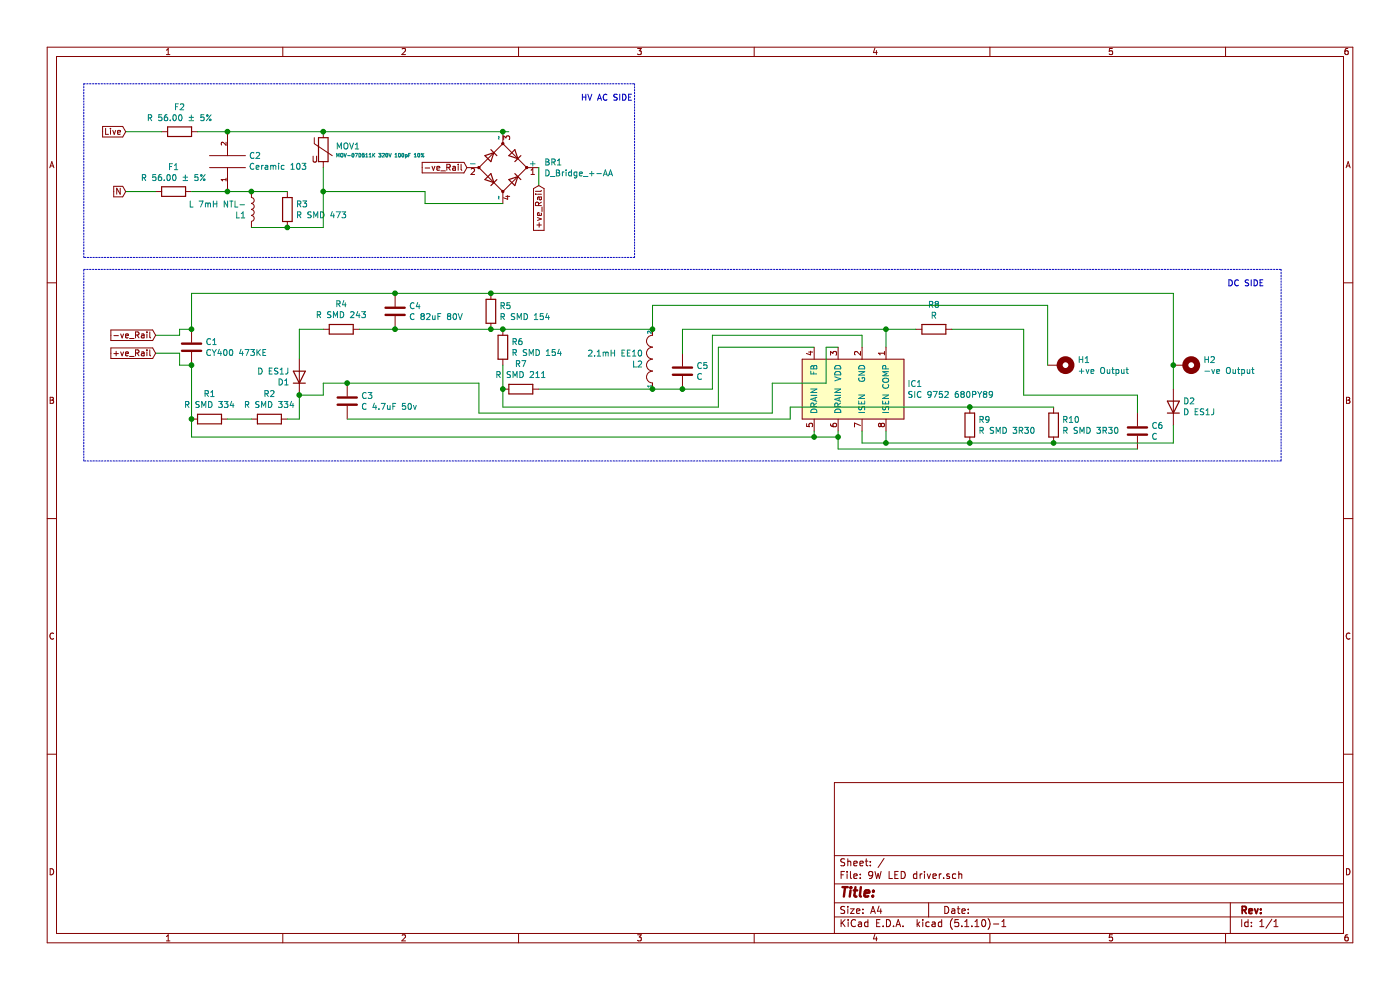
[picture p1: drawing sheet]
EESchema Schematic File Version 4
EELAYER 30 0
EELAYER END
$Descr A4 11693 8268
encoding utf-8
Sheet 1 1
Title ""
Date ""
Rev ""
Comp ""
Comment1 ""
Comment2 ""
Comment3 ""
Comment4 ""
$EndDescr
$Comp
L Device:D_Bridge_+-AA BR1
U 1 1
P 4200 1400
F 0 "BR1" H 4544 1446 50  0000 L CNN
F 1 "D_Bridge_+-AA" H 4544 1355 50  0000 L CNN
F 2 "Diode_SMD:Diode_Bridge_Diotec_ABS" H 4200 1400 50  0001 C CNN
F 3 "~" H 4200 1400 50  0001 C CNN
	1    4200 1400
	1    0    0    -1  
$EndComp
Connection ~ 4200 1100
Wire Wire Line
	4200 1100 4250 1100
Wire Wire Line
	3550 1600 3550 1700
Wire Wire Line
	3550 1700 4200 1700
Text GLabel 3900 1400 0    50   Input ~ 0
-ve_Rail
Text GLabel 4500 1550 3    50   Input ~ 0
+ve_Rail
Wire Wire Line
	4500 1550 4500 1400
Wire Wire Line
	2700 1600 3550 1600
Wire Wire Line
	2700 1400 2700 1600
Connection ~ 2700 1100
Wire Wire Line
	2700 1100 4200 1100
$Comp
L Device:Varistor MOV1
U 1 1
P 2700 1250
F 0 "MOV1" H 2803 1280 50  0000 L CNN
F 1 "MOV-07D511K 320V 100pF 10%" H 2803 1204 30  0000 L CNN
F 2 "Varistor:RV_Disc_D9mm_W4.8mm_P5mm" V 2630 1250 50  0001 C CNN
F 3 "~" H 2700 1250 50  0001 C CNN
	1    2700 1250
	1    0    0    -1  
$EndComp
$Comp
L Device:R R4
U 1 1
P 2850 2750
F 0 "R4" V 3057 2750 50  0000 C CNN
F 1 "R SMD 243" V 2966 2750 50  0000 C CNN
F 2 "Resistor_SMD:R_0805_2012Metric" V 2780 2750 50  0001 C CNN
F 3 "~" H 2850 2750 50  0001 C CNN
	1    2850 2750
	0    -1   -1   0   
$EndComp
$Comp
L Device:C C6
U 1 1
P 9500 3600
F 0 "C6" H 9615 3646 50  0000 L CNN
F 1 "C" H 9615 3555 50  0000 L CNN
F 2 "Capacitor_THT:C_Disc_D6.0mm_W4.4mm_P5.00mm" H 9538 3450 50  0001 C CNN
F 3 "~" H 9500 3600 50  0001 C CNN
	1    9500 3600
	1    0    0    -1  
$EndComp
$Comp
L Device:C C5
U 1 1
P 5700 3100
F 0 "C5" H 5815 3146 50  0000 L CNN
F 1 "C" H 5815 3055 50  0000 L CNN
F 2 "Capacitor_SMD:C_0603_1608Metric" H 5738 2950 50  0001 C CNN
F 3 "~" H 5700 3100 50  0001 C CNN
	1    5700 3100
	1    0    0    -1  
$EndComp
$Comp
L Device:R R5
U 1 1
P 4100 2600
F 0 "R5" H 4170 2646 50  0000 L CNN
F 1 "R SMD 154" H 4170 2555 50  0000 L CNN
F 2 "Resistor_SMD:R_0805_2012Metric" V 4030 2600 50  0001 C CNN
F 3 "~" H 4100 2600 50  0001 C CNN
	1    4100 2600
	1    0    0    -1  
$EndComp
Wire Wire Line
	2500 2750 2700 2750
Wire Wire Line
	1500 2750 1600 2750
$Comp
L Device:C C1
U 1 1
P 1600 2900
F 0 "C1" H 1715 2946 50  0000 L CNN
F 1 "CY400 473KE" H 1715 2855 50  0000 L CNN
F 2 "Capacitor_THT:C_Rect_L11.0mm_W7.3mm_P10.00mm_MKT" H 1638 2750 50  0001 C CNN
F 3 "~" H 1600 2900 50  0001 C CNN
	1    1600 2900
	1    0    0    -1  
$EndComp
Wire Wire Line
	1300 2800 1500 2800
Wire Wire Line
	1500 2800 1500 2750
Wire Wire Line
	1300 2950 1500 2950
Wire Wire Line
	1500 2950 1500 3050
Wire Wire Line
	1500 3050 1600 3050
Text GLabel 1300 2800 0    50   Input ~ 0
-ve_Rail
Text GLabel 1300 2950 0    50   Input ~ 0
+ve_Rail
Wire Wire Line
	1600 3050 1600 3500
Connection ~ 1600 3050
Connection ~ 1600 3500
Wire Wire Line
	2500 2750 2500 3000
$Comp
L Device:D D1
U 1 1
P 2500 3150
F 0 "D1" V 2454 3230 50  0000 L CNN
F 1 "D ES1J" V 2545 3230 50  0000 L CNN
F 2 "9W LED driver:DIOM5227X250N" H 2500 3150 50  0001 C CNN
F 3 "~" H 2500 3150 50  0001 C CNN
	1    2500 3150
	0    -1   -1   0   
$EndComp
Wire Wire Line
	2400 3500 2500 3500
Wire Wire Line
	1900 3500 2100 3500
Wire Wire Line
	1600 3500 1600 3650
$Comp
L Device:R R2
U 1 1
P 2250 3500
F 0 "R2" V 2457 3500 50  0000 C CNN
F 1 "R SMD 334" V 2366 3500 50  0000 C CNN
F 2 "Resistor_SMD:R_0805_2012Metric" V 2180 3500 50  0001 C CNN
F 3 "~" H 2250 3500 50  0001 C CNN
	1    2250 3500
	0    -1   -1   0   
$EndComp
$Comp
L Device:C C4
U 1 1
P 3300 2600
F 0 "C4" H 3415 2646 50  0000 L CNN
F 1 "C 82uF 80V" H 3415 2555 50  0000 L CNN
F 2 "Capacitor_THT:CP_Radial_D10.0mm_P7.50mm" H 3338 2450 50  0001 C CNN
F 3 "~" H 3300 2600 50  0001 C CNN
	1    3300 2600
	1    0    0    -1  
$EndComp
Wire Wire Line
	3000 2750 3300 2750
Wire Wire Line
	1600 2750 1600 2450
Wire Wire Line
	1600 2450 3300 2450
Connection ~ 1600 2750
Wire Wire Line
	3300 2450 4100 2450
Connection ~ 3300 2450
Connection ~ 4100 2450
Connection ~ 3300 2750
$Comp
L Device:R R9
U 1 1
P 8100 3550
F 0 "R9" H 8170 3596 50  0000 L CNN
F 1 "R SMD 3R30" H 8170 3505 50  0000 L CNN
F 2 "Resistor_SMD:R_0805_2012Metric" V 8030 3550 50  0001 C CNN
F 3 "~" H 8100 3550 50  0001 C CNN
	1    8100 3550
	1    0    0    -1  
$EndComp
$Comp
L Device:R R10
U 1 1
P 8800 3550
F 0 "R10" H 8870 3596 50  0000 L CNN
F 1 "R SMD 3R30" H 8870 3505 50  0000 L CNN
F 2 "Resistor_SMD:R_0805_2012Metric" V 8730 3550 50  0001 C CNN
F 3 "~" H 8800 3550 50  0001 C CNN
	1    8800 3550
	1    0    0    -1  
$EndComp
Connection ~ 8800 3700
Wire Wire Line
	8100 3700 8800 3700
$Comp
L Device:R R8
U 1 1
P 7800 2750
F 0 "R8" V 7593 2750 50  0000 C CNN
F 1 "R" V 7684 2750 50  0000 C CNN
F 2 "Resistor_SMD:R_0805_2012Metric" V 7730 2750 50  0001 C CNN
F 3 "~" H 7800 2750 50  0001 C CNN
	1    7800 2750
	0    1    1    0   
$EndComp
Wire Wire Line
	4100 2450 9800 2450
Wire Wire Line
	9800 3550 9800 3700
$Comp
L Device:R R6
U 1 1
P 4200 2900
F 0 "R6" H 4270 2946 50  0000 L CNN
F 1 "R SMD 154" H 4270 2855 50  0000 L CNN
F 2 "Resistor_SMD:R_0805_2012Metric" V 4130 2900 50  0001 C CNN
F 3 "~" H 4200 2900 50  0001 C CNN
	1    4200 2900
	1    0    0    -1  
$EndComp
Wire Wire Line
	8800 3700 9800 3700
$Comp
L pspice:INDUCTOR L2
U 1 1
P 5450 3000
F 0 "L2" V 5404 3078 50  0000 L CNN
F 1 "2.1mH EE10" V 5495 3078 50  0000 L CNN
F 2 "9W LED driver:Inductor_Transformer" H 5450 3000 50  0001 C CNN
F 3 "~" H 5450 3000 50  0001 C CNN
	1    5450 3000
	0    -1   -1   0   
$EndComp
Wire Wire Line
	3300 2750 4100 2750
Connection ~ 4100 2750
Wire Wire Line
	4100 2750 4200 2750
Connection ~ 4200 2750
Wire Wire Line
	4200 3400 4200 3250
$Comp
L Device:R R7
U 1 1
P 4350 3250
F 0 "R7" V 4557 3250 50  0000 C CNN
F 1 "R SMD 211" V 4466 3250 50  0000 C CNN
F 2 "Resistor_SMD:R_0805_2012Metric" V 4280 3250 50  0001 C CNN
F 3 "~" H 4350 3250 50  0001 C CNN
	1    4350 3250
	0    -1   -1   0   
$EndComp
Wire Wire Line
	7200 2900 7200 2800
Wire Wire Line
	5700 3250 5450 3250
Wire Wire Line
	7400 2900 7400 2750
Wire Wire Line
	7400 2750 7650 2750
Connection ~ 7400 2750
Wire Wire Line
	2500 3300 2500 3500
$Comp
L Device:C C3
U 1 1
P 2900 3350
F 0 "C3" H 3015 3396 50  0000 L CNN
F 1 "C 4.7uF 50v" H 3015 3305 50  0000 L CNN
F 2 "Capacitor_THT:CP_Radial_D5.0mm_P2.00mm" H 2938 3200 50  0001 C CNN
F 3 "~" H 2900 3350 50  0001 C CNN
	1    2900 3350
	1    0    0    -1  
$EndComp
Wire Wire Line
	2500 3300 2700 3300
Wire Wire Line
	2700 3300 2700 3200
Wire Wire Line
	2700 3200 2900 3200
Connection ~ 2500 3300
Wire Wire Line
	6900 3200 6900 2900
Wire Wire Line
	6900 2900 7000 2900
Wire Wire Line
	5700 2750 5700 2950
Wire Wire Line
	5700 2750 7400 2750
Wire Wire Line
	5950 2800 5950 3250
Wire Wire Line
	5950 3250 5700 3250
Wire Wire Line
	5950 2800 7200 2800
Connection ~ 5700 3250
Wire Wire Line
	4200 3400 6000 3400
Wire Wire Line
	6000 3400 6000 2900
Wire Wire Line
	6000 2900 6800 2900
Wire Wire Line
	2900 3500 6600 3500
Wire Wire Line
	6600 3500 6600 3400
Wire Wire Line
	6600 3400 8100 3400
Connection ~ 8100 3400
Wire Wire Line
	8100 3400 8800 3400
Wire Wire Line
	2900 3200 4000 3200
Wire Wire Line
	4000 3200 4000 3450
Wire Wire Line
	4000 3450 6450 3450
Wire Wire Line
	6450 3450 6450 3200
Wire Wire Line
	6450 3200 6900 3200
Connection ~ 2900 3200
Wire Wire Line
	6800 3650 6800 3600
Wire Wire Line
	8750 3050 8750 2550
Wire Wire Line
	8750 2550 5450 2550
Wire Notes Line
	5300 700  5300 2150
Wire Notes Line
	5300 2150 700  2150
Wire Notes Line
	700  2150 700  700 
Wire Notes Line
	700  700  5300 700 
Wire Notes Line
	700  2250 10700 2250
Wire Notes Line
	10700 2250 10700 3850
Wire Notes Line
	700  3850 700  2250
Connection ~ 4200 3250
Wire Wire Line
	4200 3250 4200 3050
Text Notes 4850 850  0    50   ~ 0
HV AC SIDE
Text Notes 10250 2400 0    50   ~ 0
DC SIDE
$Comp
L Device:R R3
U 1 1
P 2400 1750
F 0 "R3" H 2470 1796 50  0000 L CNN
F 1 "R SMD 473" H 2470 1705 50  0000 L CNN
F 2 "Resistor_SMD:R_0805_2012Metric" V 2330 1750 50  0001 C CNN
F 3 "~" H 2400 1750 50  0001 C CNN
	1    2400 1750
	1    0    0    -1  
$EndComp
Connection ~ 1900 1600
Connection ~ 1900 1100
Wire Wire Line
	1900 1600 2100 1600
Wire Wire Line
	1900 1600 1600 1600
Wire Wire Line
	1900 1100 2700 1100
$Comp
L pspice:C C2
U 1 1
P 1900 1350
F 0 "C2" H 1722 1304 50  0000 R CNN
F 1 "Ceramic 103" H 1722 1395 50  0000 R CNN
F 2 "Capacitor_THT:C_Disc_D11.0mm_W5.0mm_P10.00mm" H 1900 1350 50  0001 C CNN
F 3 "~" H 1900 1350 50  0001 C CNN
	1    1900 1350
	-1   0    0    1   
$EndComp
$Comp
L Device:L L1
U 1 1
P 2100 1750
F 0 "L1" H 2057 1704 50  0000 R CNN
F 1 "L 7mH NTL-" H 2057 1795 50  0000 R CNN
F 2 "Inductor_THT:L_Radial_D7.0mm_P3.00mm" H 2100 1750 50  0001 C CNN
F 3 "~" H 2100 1750 50  0001 C CNN
	1    2100 1750
	1    0    0    -1  
$EndComp
Wire Wire Line
	1600 3650 6800 3650
$Comp
L Device:D D2
U 1 1
P 9800 3400
F 0 "D2" V 9846 3320 50  0000 R CNN
F 1 "D ES1J" V 9755 3320 50  0000 R CNN
F 2 "9W LED driver:DIOM5227X250N" H 9800 3400 50  0001 C CNN
F 3 "~" H 9800 3400 50  0001 C CNN
	1    9800 3400
	0    -1   -1   0   
$EndComp
Wire Wire Line
	6800 3650 7000 3650
Wire Wire Line
	7000 3650 7000 3600
Connection ~ 6800 3650
Wire Wire Line
	7950 2750 8550 2750
Wire Wire Line
	8550 2750 8550 3300
Wire Wire Line
	9500 3300 9500 3450
Wire Wire Line
	8550 3300 9500 3300
Wire Wire Line
	7000 3650 7000 3750
Connection ~ 7000 3650
$Comp
L Mechanical:MountingHole_Pad H2
U 1 1
P 9900 3050
F 0 "H2" V 9854 3200 50  0000 L CNN
F 1 "-ve Output" V 9945 3200 50  0000 L CNN
F 2 "9W LED driver:Pad" H 9900 3050 50  0001 C CNN
F 3 "~" H 9900 3050 50  0001 C CNN
	1    9900 3050
	0    1    1    0   
$EndComp
$Comp
L Mechanical:MountingHole_Pad H1
U 1 1
P 8850 3050
F 0 "H1" V 8804 3200 50  0000 L CNN
F 1 "+ve Output" V 8895 3200 50  0000 L CNN
F 2 "9W LED driver:Pad" H 8850 3050 50  0001 C CNN
F 3 "~" H 8850 3050 50  0001 C CNN
	1    8850 3050
	0    1    1    0   
$EndComp
Wire Wire Line
	9800 2450 9800 3050
Connection ~ 9800 3050
Wire Wire Line
	9800 3050 9800 3250
Wire Wire Line
	1650 1100 1900 1100
Text GLabel 1050 1600 0    50   Input ~ 0
N
Wire Wire Line
	1050 1600 1300 1600
$Comp
L Device:R F1
U 1 1
P 1450 1600
F 0 "F1" V 1243 1600 50  0000 C CNN
F 1 "R 56.00 ± 5%" V 1334 1600 50  0000 C CNN
F 2 "Resistor_THT:R_Axial_DIN0411_L9.9mm_D3.6mm_P12.70mm_Horizontal" V 1380 1600 50  0001 C CNN
F 3 "~" H 1450 1600 50  0001 C CNN
	1    1450 1600
	0    1    1    0   
$EndComp
$Comp
L Device:R F2
U 1 1
P 1500 1100
F 0 "F2" V 1293 1100 50  0000 C CNN
F 1 "R 56.00 ± 5%" V 1384 1100 50  0000 C CNN
F 2 "Resistor_THT:R_Axial_DIN0411_L9.9mm_D3.6mm_P12.70mm_Horizontal" V 1430 1100 50  0001 C CNN
F 3 "~" H 1500 1100 50  0001 C CNN
	1    1500 1100
	0    1    1    0   
$EndComp
Wire Wire Line
	1350 1100 1050 1100
Text GLabel 1050 1100 0    50   Input ~ 0
Live
Wire Wire Line
	2100 1600 2400 1600
Connection ~ 2100 1600
Wire Wire Line
	2100 1900 2400 1900
Wire Wire Line
	2400 1900 2700 1900
Wire Wire Line
	2700 1900 2700 1600
Connection ~ 2400 1900
Connection ~ 2700 1600
Connection ~ 5450 3250
Wire Wire Line
	4500 3250 5450 3250
Wire Wire Line
	5450 2550 5450 2750
Connection ~ 5450 2750
Wire Wire Line
	4200 2750 5450 2750
$Comp
L Device:R R1
U 1 1
P 1750 3500
F 0 "R1" V 1957 3500 50  0000 C CNN
F 1 "R SMD 334" V 1866 3500 50  0000 C CNN
F 2 "Resistor_SMD:R_0805_2012Metric" V 1680 3500 50  0001 C CNN
F 3 "~" H 1750 3500 50  0001 C CNN
	1    1750 3500
	0    -1   -1   0   
$EndComp
Connection ~ 8100 3700
$Comp
L 9W-LED-driver-rescue:Si_9752-LED_Driver IC1
U 1 1
P 7150 3250
F 0 "IC1" V 7104 3678 50  0000 L CNN
F 1 "SIC 9752 680PY89" V 7195 3678 50  0000 L CNN
F 2 "" H 7150 2700 50  0001 C CNN
F 3 "" H 7150 2700 50  0001 C CNN
	1    7150 3250
	0    1    1    0   
$EndComp
Wire Wire Line
	7000 3750 9500 3750
Wire Wire Line
	7400 3700 8100 3700
Wire Notes Line
	10700 3850 700  3850
Connection ~ 7400 3700
Wire Wire Line
	7200 3700 7400 3700
Wire Wire Line
	7400 3700 7400 3600
Wire Wire Line
	7200 3600 7200 3700
$EndSCHEMATC
